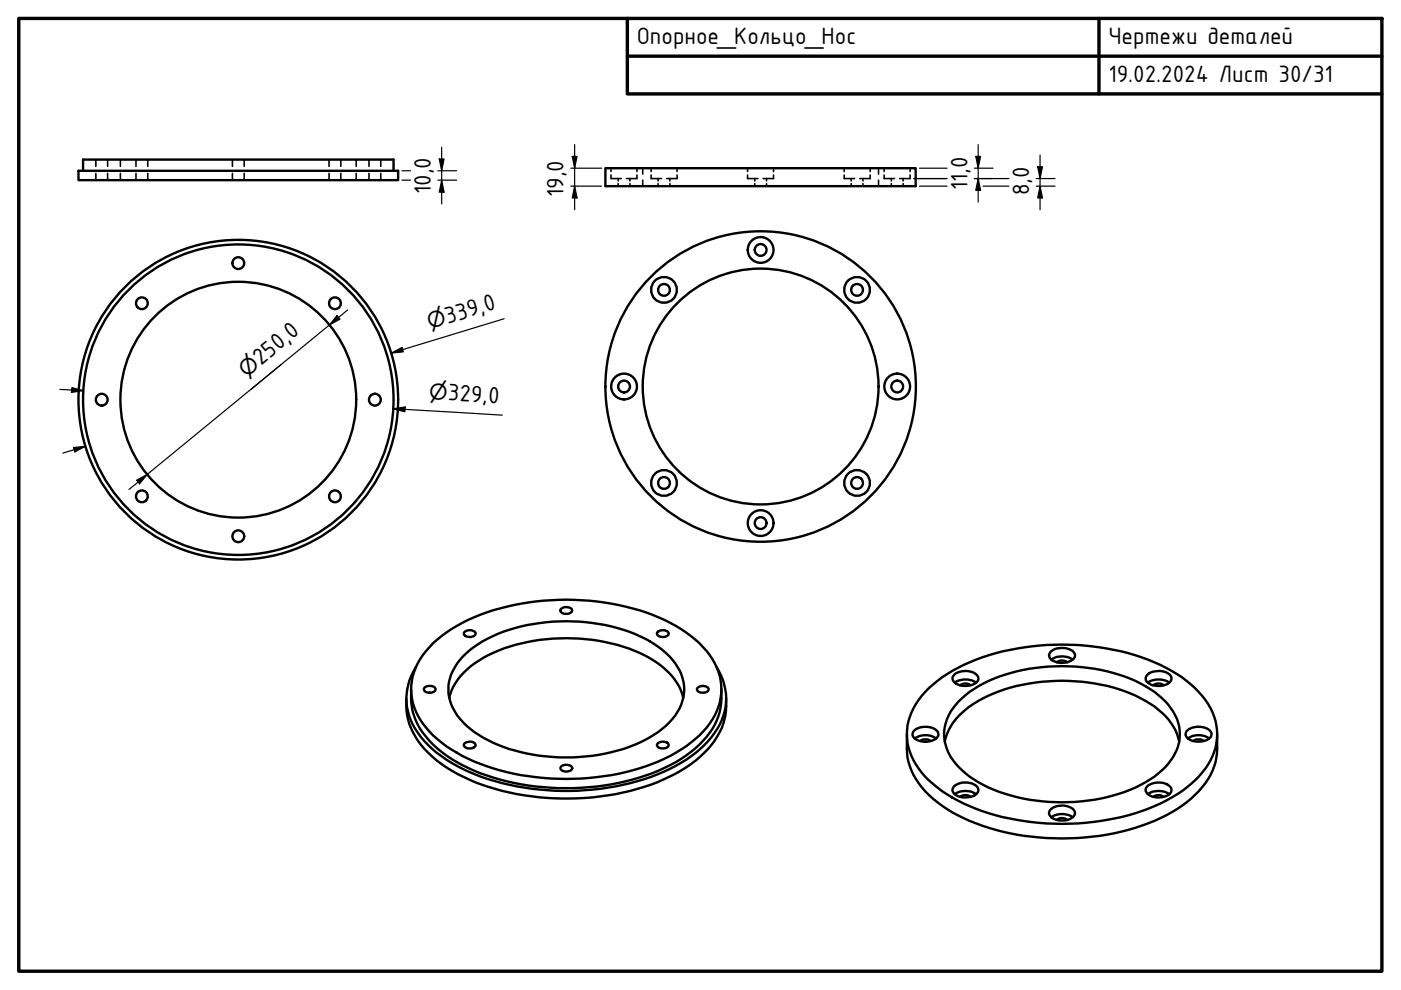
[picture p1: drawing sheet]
<svg xmlns="http://www.w3.org/2000/svg" width="297mm" height="210mm" viewBox="0 0 297 210" stroke-linecap="round" stroke-linejoin="round" font-family="sans-serif">
<!-- layer: Hidden (ISO) -->
<g fill="none" stroke="#000" stroke-width=".34">
<path d="M20.3 33.8v1.5M20.3 36.8v1.4M22.8 33.8v1.5M22.8 36.8v1.4M25.5 33.8v1.5M25.5 36.8v1.4M28.8 33.8v1.5M28.8 36.8v1.4M31.3 33.8v1.5M31.3 36.8v1.4M49.3 33.8v1.5M49.3 36.8v1.4"/>
<path d="M51.8 33.8v1.5M51.8 36.8v1.4M69.8 33.8v1.5M69.8 36.8v1.4M72.3 33.8v1.5M72.3 36.8v1.4M75.5 33.8v1.5M75.5 36.8v1.4M78.2 33.8v1.5M78.2 36.8v1.4M80.7 33.8v1.5M80.7 36.8v1.4"/>
<path d="M129.5 37.1v.8h2.2M129.5 35.7v.7M131.1 37.9v.5M131.1 38.9v.6M133.6 37.9v.5M133.6 38.9v.6M135 37.1v.8h-2.2M135 35.7v.7M136.3 35.7v1.2M136.3 38.2v1.3M138 37.1v.8h2.3M138 35.7v.7"/>
<path d="M139.5 37.9v.5M139.5 38.9v.6M142 37.9v.5M142 38.9v.6M143.6 37.1v.8h-2.2M143.6 35.7v.7M158.5 37.1v.8h2.2M158.5 35.7v.7M160 37.9v.5M160 38.9v.6M162.5 37.9v.5M162.5 38.9v.6"/>
<path d="M164 37.1v.8h-2.2M164 35.7v.7M179 37.1v.8h2.2M179 35.7v.7M180.5 37.9v.5M180.5 38.9v.6M183 37.9v.5M183 38.9v.6M184.5 37.1v.8h-2.2M184.5 35.7v.7M186.3 35.7v1.2M186.3 38.2v1.3"/>
<path d="M187.5 37.1v.8h2.2M187.5 35.7v.7M189 37.9v.5M189 38.9v.6M191.5 37.9v.5M191.5 38.9v.6M193 37.1v.8h-2.2M193 35.7v.7"/>
</g>
<!-- layer: Visible (ISO) -->
<g fill="none" stroke="#000" stroke-width=".51">
<path d="M16.6 36.2h67.8v2h-67.8zM17.6 36.2v-2.4h65.8v2.4M128.4 35.7h65.7v3.8h-65.7zM91.8 136.4a35 35 0 0 1 17.2-8.1 52.8 52.8 0 0 1 31.9 3.2 22.9 22.9 0 0 1 10.7 9.1 12.2 12.2 0 0 1-2.5 14.5 32.5 32.5 0 0 1-16.5 8.6 53.2 53.2 0 0 1-33.4-2.9 22.9 22.9 0 0 1-10.6-9.1 12.1 12.1 0 0 1 2.5-14.5zM98.2 139.2a28 28 0 0 1 16.3-7.1 38.7 38.7 0 0 1 23.3 3.8 13.6 13.6 0 0 1 7.1 8.6 10 10 0 0 1-3.7 9.4 30.8 30.8 0 0 1-18.3 6.6 37.4 37.4 0 0 1-20.5-4.1 13.6 13.6 0 0 1-7.2-8.6 9.7 9.7 0 0 1 3-8.6zM98.5 134a1.67 1.67 0 0 1 2.3 .2 1.14 1.14 0 0 1-1.6 .8l-.5-.2a.52 .52 0 0 1-.2-.8zM119 129.1a1.65 1.65 0 0 1 2.3 .2 .97 .97 0 0 1-1.3 .8l-.8-.2a.5 .5 0 0 1-.2-.8zM139.4 134a1.6 1.6 0 0 1 2.4 .3 1.31 1.31 0 0 1-2 .6l-.5-.4zM222.8 138.2a3.9 3.9 0 0 1 4.9 .1 1.21 1.21 0 0 1-.9 1.9 3.7 3.7 0 0 1-4.2-.7 1.01 1.01 0 0 1 .2-1.3zM222.9 139.8a4.1 4.1 0 0 1 4.5 0M86.1 148.1a14.5 14.5 0 0 0 5.6 12.4 38.8 38.8 0 0 0 19.5 8.1 54.2 54.2 0 0 0 29.4-3.3 23 23 0 0 0 12.4-10.9l.6-1.8a14.2 14.2 0 0 0 .4-4.5M87.2 146.1a13.9 13.9 0 0 0 4.6 11.8 36.2 36.2 0 0 0 18.7 8.4 52.2 52.2 0 0 0 30.4-3.5 22.5 22.5 0 0 0 10.7-9.2l.4-.9a14 14 0 0 0 1-6.6"/>
<path d="M88.2 141.4a12.2 12.2 0 0 0 1 14.9 30.7 30.7 0 0 0 15.8 9.3 54.8 54.8 0 0 0 35.7-2 23.7 23.7 0 0 0 11.9-10 11.9 11.9 0 0 0-.7-12.2M90 145.9a1.53 1.53 0 0 1 2.4 .3 1.49 1.49 0 0 1-2.5 0zM95.2 148a13.7 13.7 0 0 1 7.3-8.5 39 39 0 0 1 27-3.1 23 23 0 0 1 13.5 7.7 9.6 9.6 0 0 1 1.9 3.9M98.4 157.7a1.51 1.51 0 0 1 2.4 .3 1.52 1.52 0 0 1-2.5 0zM139.5 157.6a1.53 1.53 0 0 1 2.3 .4 1.48 1.48 0 0 1-2.4 .3 .43 .43 0 0 1 .1-.7zM148 145.8a1.59 1.59 0 0 1 2.2 .3 1.31 1.31 0 0 1-1.9 .6l-.4-.3a.43 .43 0 0 1 .1-.6zM192.3 155.7a17.4 17.4 0 0 0 .6 6.8 18.9 18.9 0 0 0 9 9.7 51.1 51.1 0 0 0 32.8 4.8 37.3 37.3 0 0 0 17.8-7.7 14.7 14.7 0 0 0 5.5-9.6l.1-4M193.8 155a3.8 3.8 0 0 1 5 .2 1.45 1.45 0 0 1-1.2 1.9 3.9 3.9 0 0 1-3.9-.8 .97 .97 0 0 1 .1-1.3zM193.9 156.6a4.2 4.2 0 0 1 4.6 0M195.1 157.1a1.92 1.92 0 0 1 2.2 0M196.9 145.9a35.8 35.8 0 0 1 18.7-8.4 52.7 52.7 0 0 1 30.4 3.5 22.9 22.9 0 0 1 10.7 9.2 12.2 12.2 0 0 1-2.5 14.4 32.2 32.2 0 0 1-15 8.3 53.2 53.2 0 0 1-34.9-2.5 22.9 22.9 0 0 1-10.6-9.2 11.9 11.9 0 0 1 1.7-13.7zM200.3 157.2a13.3 13.3 0 0 1 7.1-8.6 38.6 38.6 0 0 1 24.7-3.7 27 27 0 0 1 15 6.9l1.2 1.5a9.6 9.6 0 0 1 1.7 3.9"/>
<path d="M202.4 143a3.8 3.8 0 0 1 4.9 .3 1.29 1.29 0 0 1-1.1 1.9 3.7 3.7 0 0 1-4.1-.9 .97 .97 0 0 1 .3-1.3zM202.4 144.8a4.1 4.1 0 0 1 4.6 0M203.3 148.7a25.9 25.9 0 0 1 13.6-6.7 39.9 39.9 0 0 1 24.9 2.9 14.6 14.6 0 0 1 8 8.4 9.5 9.5 0 0 1-2.7 9.4 26.4 26.4 0 0 1-13.7 6.6 40.1 40.1 0 0 1-24.9-2.9 16.1 16.1 0 0 1-7.7-7.5 9.3 9.3 0 0 1 2.5-10.2zM203.6 145.3a1.76 1.76 0 0 1 2.2 0M224.1 140.4a1.75 1.75 0 0 1 2.2 0M243.4 144.8a4.1 4.1 0 0 1 4.5 0M243.4 142.9a3.8 3.8 0 0 1 4.8 .5 1.39 1.39 0 0 1-1.2 1.8 3.7 3.7 0 0 1-4-1l-.1-.5zM244.5 145.3a1.76 1.76 0 0 1 2.2 0M251.8 154.8a4 4 0 0 1 4.9 .3 1.29 1.29 0 0 1-1 1.9 3.7 3.7 0 0 1-4.2-.9l-.1-.8zM251.8 156.6a4.1 4.1 0 0 1 4.6 0M253 157.1a1.92 1.92 0 0 1 2.2 0M119 162.4a1.57 1.57 0 0 1 2.3 .5 1.49 1.49 0 0 1-2.5 .1z"/>
<path d="M202.3 166.7a4 4 0 0 1 4.9 .1 1.29 1.29 0 0 1-.9 2 3.7 3.7 0 0 1-4.2-.8 .96 .96 0 0 1 .2-1.3zM202.4 168.4a4.1 4.1 0 0 1 4.6 0M203.6 169a1.76 1.76 0 0 1 2.2 0M222.9 173.3a4.1 4.1 0 0 1 4.5 0M222.9 171.5a3.8 3.8 0 0 1 4.9 .3 1.38 1.38 0 0 1-1.2 2 3.6 3.6 0 0 1-4.1-1 1.01 1.01 0 0 1 .4-1.3zM224.1 173.8a1.75 1.75 0 0 1 2.2 0M243.4 168.4a4.1 4.1 0 0 1 4.5 0M243.5 166.5a3.8 3.8 0 0 1 4.8 .6 1.45 1.45 0 0 1-1.4 1.8 3.6 3.6 0 0 1-3.8-.9 1.05 1.05 0 0 1 .4-1.5zM244.5 169a1.76 1.76 0 0 1 2.2 0"/>
<circle cx="50.5" cy="55.8" r="1.25"/>
<circle cx="161.3" cy="53" r="1.25"/>
<circle cx="161.3" cy="53" r="2.73"/>
<circle cx="30.1" cy="64.3" r="1.25"/>
<circle cx="71" cy="64.3" r="1.25"/>
<circle cx="140.8" cy="61.5" r="1.25"/>
<circle cx="140.8" cy="61.5" r="2.73"/>
<circle cx="181.7" cy="61.5" r="2.73"/>
<circle cx="181.7" cy="61.5" r="1.25"/>
<circle cx="21.6" cy="84.7" r="1.25"/>
<circle cx="50.5" cy="84.7" r="33.9"/>
<circle cx="50.5" cy="84.7" r="25"/>
<circle cx="50.5" cy="84.7" r="32.9"/>
<circle cx="79.5" cy="84.7" r="1.25"/>
<circle cx="132.3" cy="82" r="1.25"/>
<circle cx="132.3" cy="82" r="2.73"/>
<circle cx="161.3" cy="81.9" r="25"/>
<circle cx="161.3" cy="82" r="32.9"/>
<circle cx="190.2" cy="82" r="2.73"/>
<circle cx="190.2" cy="82" r="1.25"/>
<circle cx="30.1" cy="105.2" r="1.25"/>
<circle cx="50.5" cy="113.7" r="1.25"/>
<circle cx="71" cy="105.2" r="1.25"/>
<circle cx="140.8" cy="102.4" r="1.25"/>
<circle cx="140.8" cy="102.4" r="2.73"/>
<circle cx="161.3" cy="110.9" r="2.73"/>
<circle cx="161.3" cy="110.9" r="1.25"/>
<circle cx="181.7" cy="102.4" r="2.73"/>
<circle cx="181.7" cy="102.4" r="1.25"/>
</g>
<!-- layer: Border (ISO) -->
<path d="M4 3.9h289v202h-289zM133 3.9v16h160M133 11.9h160M233 3.9v16" fill="none" stroke="#000" stroke-width=".72"/>
<!-- layer: Dimension (ISO) -->
<g fill="none" stroke="#000" stroke-width=".25">
<path d="M85.2 36.2h1.8M85.2 38.2h1.8M92.8 36.2h4M92.8 38.2h4M93.1 33.7h1l-.5 2.5zM93.6 38.2l.5 2.5h-1zM93.6 31.2v12M121 35.7h6.6M121 39.5h6.6M121.3 33.2h1l-.5 2.5zM121.8 39.5l.5 2.5h-1zM121.8 30.7v13.8"/>
<path d="M193.8 37.9h7M194.9 35.7h5.9M194.9 39.5h5.9M206.6 35.7h4M206.6 37.9h7.3M206.9 33.2h1l-.5 2.5zM207.4 37.9l.5 2.5h-1zM207.4 30.7v12.2M208.4 39.5h5.5M219.7 37.9h4M219.7 39.5h4M220 35.4h1l-.5 2.5z"/>
<path d="M220.5 39.5l.5 2.5h-1zM220.5 32.9v11.6M59.6 77.3l-6.4 5.3M71.5 66.9l.6 .8-2.3 1.2zM73.7 65.7l-46.4 38.1M83 74.9l2.2-1.2 .3 .9zM106.9 67.6l-23.9 7.3M12.7 82.6l5 .2M15.2 82.2l2.5 .6-2.5 .4zM15.6 94.9l2.5-.3-2.2 1.2zM18.1 94.6l-4.8 1.5M83.4 86.7l2.5-.4v1z"/>
<path d="M83.4 86.7l23.1 1.3M29 101.8l2.2-1.2-1.6 2z"/>
</g>
<g fill="#000">
<path d="M93.1 33.7h1l-.5 2.5zM121.3 33.2h1l-.5 2.5zM206.9 33.2h1l-.5 2.5zM220 35.4h1l-.5 2.5zM93.6 38.2l.5 2.5h-1zM121.8 39.5l.5 2.5h-1zM207.4 37.9l.5 2.5h-1zM220.5 39.5l.5 2.5h-1zM71.5 66.9l.6 .8-2.3 1.2zM83 74.9l2.2-1.2 .3 .9zM15.2 82.2l2.5 .6-2.5 .4zM15.6 94.9l2.5-.3-2.2 1.2z"/>
<path d="M83.4 86.7l2.5-.4v1zM29 101.8l2.2-1.2-1.6 2z"/>
</g>
<g font-size="5.4">
<text x="135" y="9.3">Опорное_Кольцо_Нос</text>
<text x="235" y="9.4">Чертежи деталей</text>
<text x="235" y="17.4">19.02.2024 Лист 30/31</text>
<text x="91.4" y="41.2" transform="rotate(-90 91.4 41.2)">10,0</text>
<text x="119.5" y="41.8" transform="rotate(-90 119.5 41.8)">19,0</text>
<text x="205.1" y="40.3" transform="rotate(-90 205.1 40.3)">11,0</text>
<text x="218.2" y="41.4" transform="rotate(-90 218.2 41.4)">8,0</text>
<text x="94.9" y="68.6" transform="rotate(-17 94.9 68.6)">339,0</text>
<text x="55.3" y="77.7" transform="rotate(-39 55.3 77.7)">250,0</text>
<text x="94.9" y="84.9" transform="rotate(3 94.9 84.9)">329,0</text>
</g>
<g font-size="4.6">
<text x="91.1" y="69.8" transform="rotate(-17 91.1 69.8)">⌀</text>
<text x="52.2" y="80.2" transform="rotate(-39 52.2 80.2)">⌀</text>
<text x="90.9" y="84.6" transform="rotate(3 90.9 84.6)">⌀</text>
</g>
</svg>
